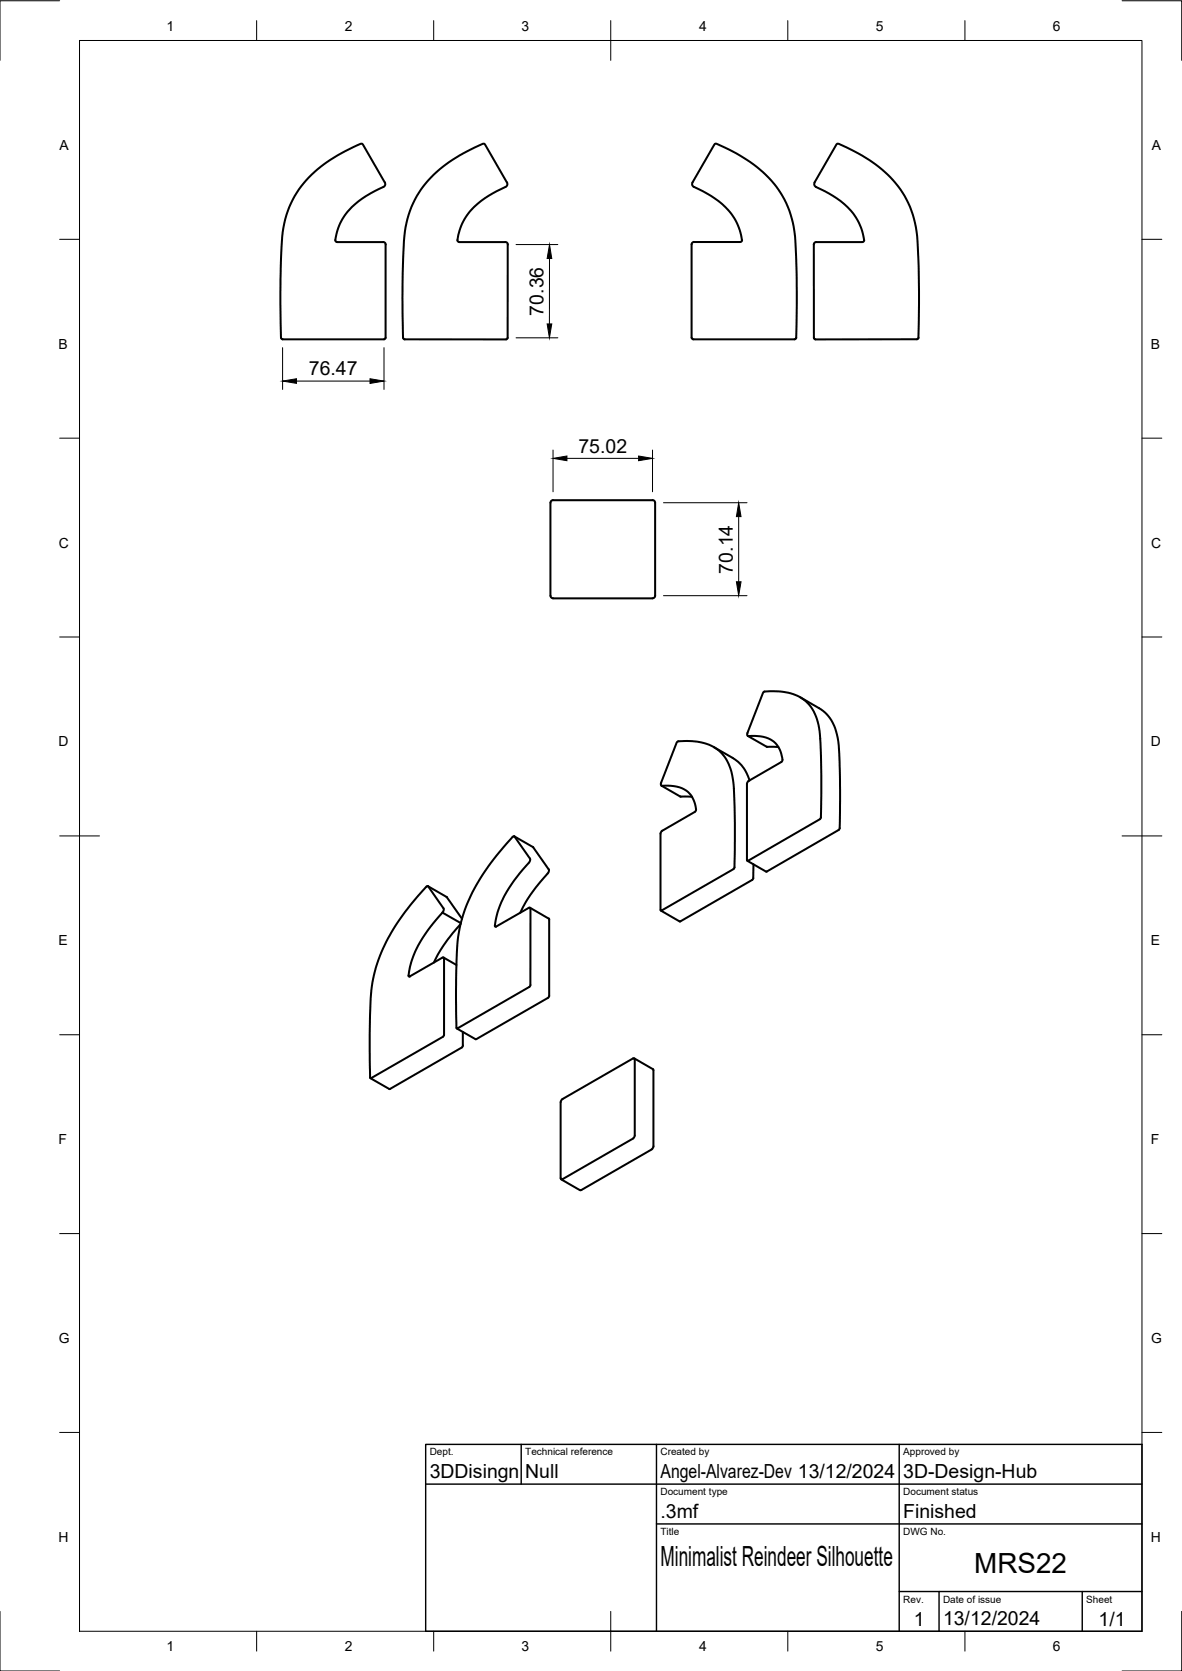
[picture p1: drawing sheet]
<svg xmlns="http://www.w3.org/2000/svg" width="297mm" height="420mm" viewBox="0 0 297 420" stroke-linecap="round" stroke-linejoin="round" font-family="sans-serif">
<!-- layer: Visible -->
<g fill="none" stroke="#000" stroke-width=".51">
<path d="M96.3 47a20.7 20.7 0 0 0-10.3 8.2 11.4 11.4 0 0 0-1.6 5.5l.3 .2M96.3 47l.5-.5-.1-.6-5.7-9.8a33.9 33.9 0 0 0-16.4 12.4 26.6 26.6 0 0 0-3.9 14.7l-.2 7.1v11.1l.1 3.5 .4 .4M109 43.9a39.2 39.2 0 0 1 12.6-7.8l5.8 9.8 .1 .4-.3 .6a21.6 21.6 0 0 0-10.5 8.3 11.4 11.4 0 0 0-1.6 5.5l.3 .2h11.6a.59 .59 0 0 1 .6 .6v23.4l-.2 .4h-25.7l-.3-.2a203.9 203.9 0 0 1 .5-28 23.9 23.9 0 0 1 7.1-13.2zM204.7 45.9l5.7-9.8a33.1 33.1 0 0 1 17 13.2 27.3 27.3 0 0 1 3.3 13.9l.2 13.3-.1 8.4-.2 .3-25.9 .1-.2-.4 .1-23.7 .5-.3h11.6l.4-.2 .1-.3M204.7 45.9l-.1 .4 .3 .6a21.9 21.9 0 0 1 10.2 7.8 13.6 13.6 0 0 1 2 5.7M84.7 60.9h11.6l.4 .1 .2 .5M96.9 61.5v23.4l-.2 .3-25.7 .1M174.4 60.9h11.6M174.4 60.8l-.4 .2-.2 .5v23.4M186.4 60.3a14.8 14.8 0 0 0-7.8-11.1l-4.2-2.2-.5-.7 5.9-10.2a32.9 32.9 0 0 1 16.9 13.2 27.1 27.1 0 0 1 3.3 13.9l.2 7.1v11.1l-.1 3.5-.4 .4M186.5 60.3l-.1 .4-.4 .1M173.8 84.9l.4 .4h25.5"/>
<path d="M139 150.5h25M139 150.4l-.5-.2-.2-.4v-23.4a.61 .61 0 0 1 .7-.6h25a.65 .65 0 0 1 .6 .6v23.4a.65 .65 0 0 1-.6 .6M201.1 175.3l4.7 2.8a10.5 10.5 0 0 1 4.9 8.4 215.2 215.2 0 0 1 .3 21.7M166.1 196.8l4.1-10.3a12.8 12.8 0 0 1 11.2 2.9 14.4 14.4 0 0 1 3.1 9.9v1a199.7 199.7 0 0 1-.1 18.1l-.1 .1M166.2 196.8l-.1 .6 .3 .2M166.2 197.5l4.8 2.8 2.9 .1M166.4 197.6a7.8 7.8 0 0 1 7.1 2.2l.7 1.2a4.5 4.5 0 0 1 .5 3l-.1 .1M179.4 187.9l4.7 2.7a9.5 9.5 0 0 1 4.3 5.6M187.9 185l4.8 2.8 2.9 .1M188.1 196.4l8.4-4.9a3.8 3.8 0 0 0-.5-3l-.2-.3a6.2 6.2 0 0 0-6.1-3.2h-1.8l-.1-.5 4.1-10.5a3.4 3.4 0 0 1 2.3-.2 10.8 10.8 0 0 1 10 4.6 18 18 0 0 1 2 9.4 199.7 199.7 0 0 1 0 18.1l-18.2 10.5M188.1 196.4l-.4 .7v19.1l.3 .2M129.2 210.3l4.8 2.8 3.9 5.5v.5l-.3 .5"/>
<path d="M137.6 219.7l-4.3 5.3-2.6 4.5M174.6 204.2l-8.2 4.7-.3 .4-.1 19.5M184.3 218.5l-18 10.4M189.4 217.3l-.1 3.5-.3 .4-18 10.5M211 208.2l-.3 .5-18.1 10.5-4.8-2.8M107.5 222.8l4.7 2.7 3.9 5.5M111.2 229.4l.3-.5v-.5l-4-5.6a22 22 0 0 0-4.5 4.9 40.2 40.2 0 0 0-9.9 24.3l-.2 8.2 .1 10.7M111.2 229.5a32 32 0 0 0-7.9 12.5l-.6 3.3 .3 .2M111.2 229.5l4.6 2.6M115.7 232.4a36.5 36.5 0 0 0-6.6 9.6M124.4 232.8v.2h.3M132.9 228.3l-8.2 4.7"/>
<path d="M132.9 228.3h.4v.2v19.2l-.1 .3-18.4 10.6-.1-.2v-1.4a194.9 194.9 0 0 1 .4-21.6 42.7 42.7 0 0 1 10.3-21l3.4-4 .4-.1 4 5.6-.1 .7a34.6 34.6 0 0 0-8.1 12.8l-.6 3.4M133.2 228.2l4.8 2.9v19.3l-.1 .4-18.3 10.5-4.8-2.7M166 228.8l.3 .1M166.1 229l4.9 2.7M111.2 240.8l-8.2 4.7h-.2l-.1-.2M111.2 240.8l.2-.1 .2 .3M111.5 240.8l3.2 1.8M111.6 241v19.2M116.3 259.5v3.4l-.3 .5M111.6 260.2l-.3 .5-18 10.4-.3-.2M116 263.4l-18.1 10.4-4.8-2.7M140.9 277.2v19"/>
<path d="M140.9 277.1l.5-.7 17.7-10.3 .4 .1v19.3l-.2 .6-17.9 10.4h-.4l-.1-.3M159.4 266.1l4.8 2.8v19.3M163.7 289l-17.8 10.3-4.9-2.8M164.2 288.2l-.4 .8"/>
</g>
<!-- layer: BORDER -->
<g fill="none" stroke="#000" stroke-width=".25">
<path d="M15 .2h-15v15M20 10.2h267v400h-267zM64.5 5.2v5M109 5.2v5M153.5 5.2v10M198 5.2v5M242.5 5.2v5M282 .2h15v15M15 60.2h5M287 60.2h5M15 110.2h5M287 110.2h5"/>
<path d="M15 160.2h5M287 160.2h5M15 210.2h10M282 210.2h10M15 260.2h5M287 260.2h5M15 310.2h5M287 310.2h5M15 360.2h5M287 360.2h5M0 405.2v15h15M64.5 410.2v5"/>
<path d="M109 410.2v5M153.5 405.2v10M198 410.2v5M242.5 410.2v5M297 405.2v15h-15"/>
</g>
<!-- layer: TITLEBLOCK -->
<path d="M107 363.2h180v47h-180zM107 373.2h180M131 363.2v10M165 363.2v47M226 363.2v47M165 383.2h122M226 400.2h61M236 400.2v10M272 400.2v10" fill="none" stroke="#000" stroke-width=".36"/>
<!-- layer: FD_Dimensions -->
<path d="M129.7 61.5h10.5M138.1 65v16.4M71 87.4v10.5M74.5 95.8h18.5M96.5 87.4v10.5M129.7 84.9h10.5M139 113.2v10.5M142.5 115.3h18M164 113.2v10.5M166.7 126.4h21M185.6 129.9v16.4M166.7 149.8h21" fill="none" stroke="#000" stroke-width=".25"/>
<path d="M138.1 61.5l.6 3.5h-1.2zM71 95.8l3.5-.6v1.2zM93 95.2l3.5 .6-3.5 .6zM137.5 81.4h1.2l-.6 3.5zM139 115.3l3.5-.6v1.1zM160.5 114.7l3.5 .6-3.5 .5zM185.6 126.4l.6 3.5h-1.1zM185.1 146.3h1.1l-.6 3.5z" fill="#000" stroke="#000" stroke-width=".25"/>
<g font-size="7">
<text x="166" y="393.7">Minimalist Reindeer Silhouette</text>
<text x="244.8" y="395.4">MRS22</text>
</g>
<g font-size="4.9">
<text x="136.6" y="79.3" transform="rotate(-90 136.6 79.3)">70.36</text>
<text x="77.6" y="94.4">76.47</text>
<text x="145.4" y="113.8">75.02</text>
<text x="184.2" y="144.2" transform="rotate(-90 184.2 144.2)">70.14</text>
<text x="108" y="371.7">3DDisingn</text>
<text x="132" y="371.7">Null</text>
<text x="166" y="371.7">Angel-Alvarez-Dev 13/12/2024</text>
<text x="227" y="371.7">3D-Design-Hub</text>
<text x="166" y="381.7">.3mf</text>
<text x="227" y="381.7">Finished</text>
<text x="229.6" y="408.8">1</text>
<text x="237" y="408.7">13/12/2024</text>
<text x="276.1" y="408.8">1/1</text>
</g>
<g font-size="3.5">
<text x="41.9" y="7.7">1</text>
<text x="86.6" y="7.7">2</text>
<text x="131.1" y="7.7">3</text>
<text x="175.7" y="7.7">4</text>
<text x="220.1" y="7.7">5</text>
<text x="264.6" y="7.7">6</text>
<text x="15" y="37.7">A</text>
<text x="289.5" y="37.7">A</text>
<text x="14.7" y="87.7">B</text>
<text x="289.2" y="87.7">B</text>
<text x="14.8" y="137.7">C</text>
<text x="289.3" y="137.7">C</text>
<text x="14.7" y="187.7">D</text>
<text x="289.2" y="187.7">D</text>
<text x="14.7" y="237.7">E</text>
<text x="289.2" y="237.7">E</text>
<text x="14.7" y="287.7">F</text>
<text x="289.2" y="287.7">F</text>
<text x="14.8" y="337.7">G</text>
<text x="289.3" y="337.7">G</text>
<text x="14.7" y="387.7">H</text>
<text x="289.2" y="387.7">H</text>
<text x="41.9" y="415.2">1</text>
<text x="86.6" y="415.2">2</text>
<text x="131.1" y="415.2">3</text>
<text x="175.7" y="415.2">4</text>
<text x="220.1" y="415.2">5</text>
<text x="264.6" y="415.2">6</text>
</g>
<g font-size="2.5">
<text x="108" y="366">Dept.</text>
<text x="132" y="366">Technical reference</text>
<text x="166" y="366">Created by</text>
<text x="227" y="366">Approved by</text>
<text x="166" y="376">Document type</text>
<text x="227" y="376">Document status</text>
<text x="166" y="386">Title</text>
<text x="227" y="386">DWG No.</text>
<text x="227" y="403">Rev.</text>
<text x="237" y="403">Date of issue</text>
<text x="273" y="403">Sheet</text>
</g>
</svg>
